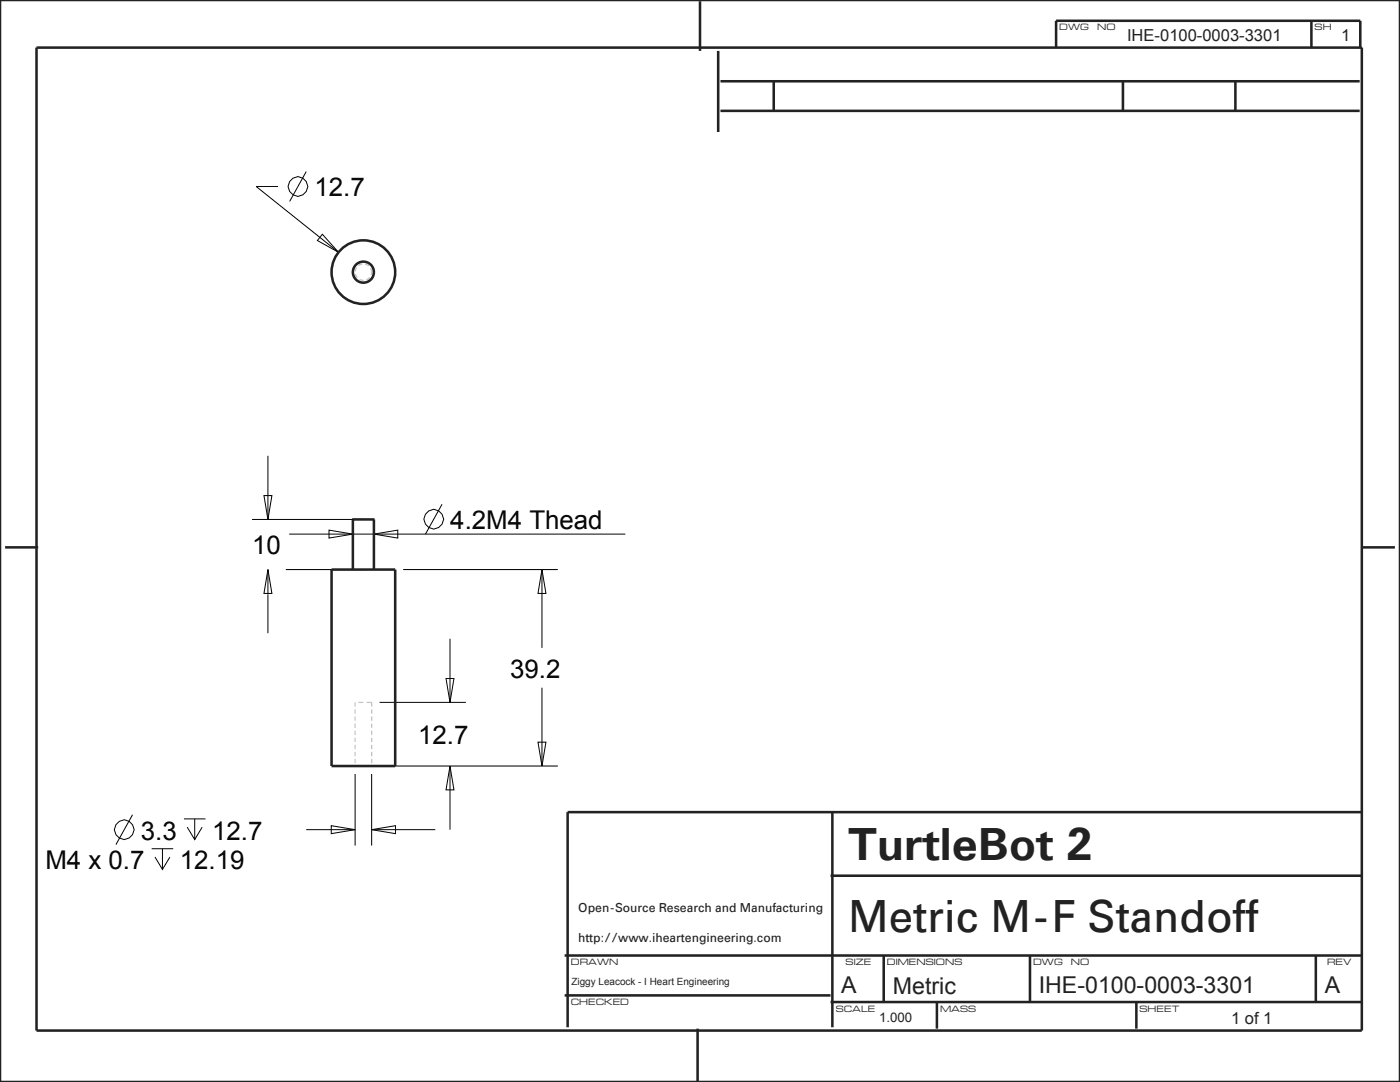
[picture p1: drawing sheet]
<svg xmlns="http://www.w3.org/2000/svg" width="279mm" height="216mm" viewBox="0 0 279 216" stroke-linecap="round" stroke-linejoin="round" font-family="sans-serif">
<g fill="none" stroke="#000" stroke-width=".2">
<path d="M55.5 37.2h-4.4l16.5 13.1M61.1 34.2l-3.3 6M64.3 46.7l3.3 3.6-4.3-2.3zM52.7 98.9h1.6l-.8 4.8zM53.5 91v12.7M50.3 103.7h22.7M53.5 113.7l.8 4.7h-1.6zM53.5 113.7v4.7M53.5 118.6v7.8M57 113.7h16M57.7 106.6h67.1M65.7 105.8l4.7 .8-4.7 .8z"/>
<path d="M70.4 103.4v8.7M74.6 106.6l4.8-.8v1.6zM74.6 103.4v8.7M80.5 113.7h30.8M88.2 100.6l-3.3 6M108.2 113.7l.8 4.7h-1.6zM108.2 113.7v15.6M89 135.4h1.6l-.8 4.8zM89.8 127.5v12.7M108.2 137.2v15.7M70.9 154.4v14.3M74.2 154.4v14.3"/>
<path d="M75.8 152.9h35.5M75.8 140.2h17.2M89.8 152.9l.8 4.7h-1.6zM89.8 152.9v12.7M107.4 148.1h1.6l-.8 4.8zM26.4 162.6l-3.3 5.9M30.3 169.4h4.3M30.9 171l1.5 2.5 1.5-2.5M32.4 169.4v4.1M36.7 163.4h4.3M37.4 165.1l1.5 2.4 1.4-2.4M38.9 163.4v4.1"/>
<path d="M61.1 165.6h9.8M66.1 164.8l4.8 .8-4.8 .7zM74.2 165.6l4.7-.8v1.5zM74.2 165.6h12.7"/>
<circle cx="59.4" cy="37.2" r="1.95"/>
<circle cx="86.5" cy="103.6" r="1.95"/>
<circle cx="24.8" cy="165.6" r="1.95"/>
</g>
<g fill="none" stroke="#222226" stroke-width=".51">
<path d="M0 0h279.4v215.9h-279.4zM7.3 9.5h264.5v196.1h-264.5zM139.7 .3v9.9M143.3 10.2v16.1M143.8 16.2h127.6M154.4 16.2v5.9M210.8 9.6v-5.5h60.7v5.5M224.1 16.2v5.9M246.5 16.2v5.9M261.7 4.1v5.5M143.8 22.1h127.6M1 109.2h6.6"/>
<path d="M271.8 109.2h6.6M165.8 174.7h106.1M166.1 162.1v42.9M271.8 162.1h-158.5v42.9M112.7 198.6h53.1M112.7 190.7h159.2M165.8 199.9h106.1M176.4 190.7v9.2M187 199.9v5.4M205.6 190.7v9.2M226.8 199.9v5.4M262.6 190.7v9.2"/>
<path d="M139.2 205.3v10.6"/>
</g>
<g fill="none" stroke="#c2c2cc" stroke-width=".25">
<path d="M70.9 152.9h1M70.9 140.2v.8M70.9 141.6v.8M70.9 143v.8M70.9 144.4v.8M70.9 145.8v.8M70.9 147.2v.9M70.9 148.6v.9M70.9 150v.9M70.9 151.4v.9M71.5 140.2h1M72.5 152.9h1"/>
<path d="M73.2 140.2h1v.8M74.2 141.6v.8M74.2 143v.8M74.2 144.4v.8M74.2 145.8v.8M74.2 147.2v.9M74.2 148.6v.9M74.2 150v.9M74.2 151.4v.9"/>
</g>
<path d="M74.2 54.3a1.65 1.65 0 0 0-2.4-1.5 1.65 1.65 0 0 0-.3 2.8 1.65 1.65 0 0 0 2.6-.9l.1-.4" fill="none" stroke="#c2c2cc" stroke-width=".25" stroke-dasharray=".8 .6" stroke-linecap="butt"/>
<!-- layer: 02___PRT_ALL_AXES -->
<g fill="none" stroke="#222226" stroke-width=".51">
<path d="M66.2 113.7h12.7v39.2h-12.7zM70.4 113.7v-10h4.2v10"/>
<circle cx="72.5" cy="54.3" r="6.4"/>
<circle cx="72.5" cy="54.3" r="2.1"/>
</g>
<g font-size="9.1" fill="#222226">
<text x="169.3" y="171.6">TurtleBot 2</text>
<text x="169.3" y="186">Metric M-F Standoff</text>
</g>
<g font-size="5.2">
<text x="62.8" y="39.2">12.7</text>
<text x="89.9" y="105.6">4.2M4 Thead</text>
<text x="50.3" y="110.6">10</text>
<text x="101.8" y="135.2">39.2</text>
<text x="83.5" y="148.5">12.7</text>
<text x="28.1" y="167.5">3.3</text>
<text x="42.3" y="167.5">12.7</text>
<text x="9.1" y="173.5">M4 x 0.7</text>
<text x="35.9" y="173.5">12.19</text>
</g>
<g font-size="4.6" fill="#222226">
<text x="167.9" y="198.2">A</text>
<text x="178.2" y="198.3">Metric</text>
<text x="207.3" y="198.2">IHE-0100-0003-3301</text>
<text x="264.4" y="198.2">A</text>
</g>
<g font-size="3.3" fill="#222226">
<text x="224.9" y="8.1">IHE-0100-0003-3301</text>
<text x="267.7" y="8.1">1</text>
<text x="245.7" y="204.4">1 of 1</text>
</g>
<text font-size="2.6" fill="#222226" x="175.4" y="204">1.000</text>
<g font-size="2.5" fill="#222226">
<text x="115.4" y="182">Open-Source Research and Manufacturing</text>
<text x="115.4" y="188.1">http://www.iheartengineering.com</text>
</g>
<g font-size="2.2" fill="#222226">
<text x="211.4" y="6.1">DWG</text>
<text x="219" y="6.1">NO</text>
<text x="262.4" y="6.1">SH</text>
<text x="113.9" y="192.6">DRAWN</text>
<text x="168.8" y="192.6">SIZE</text>
<text x="177" y="192.6">DIMENSIONS</text>
<text x="206.2" y="192.6">DWG</text>
<text x="213.7" y="192.6">NO</text>
<text x="264.9" y="192.6">REV</text>
<text x="113.9" y="200.5">CHECKED</text>
<text x="166.8" y="201.9">SCALE</text>
<text x="187.6" y="201.9">MASS</text>
<text x="227.4" y="201.9">SHEET</text>
</g>
<text font-size="2" fill="#222226" x="114.1" y="196.5">Ziggy Leacock - I Heart Engineering</text>
</svg>
